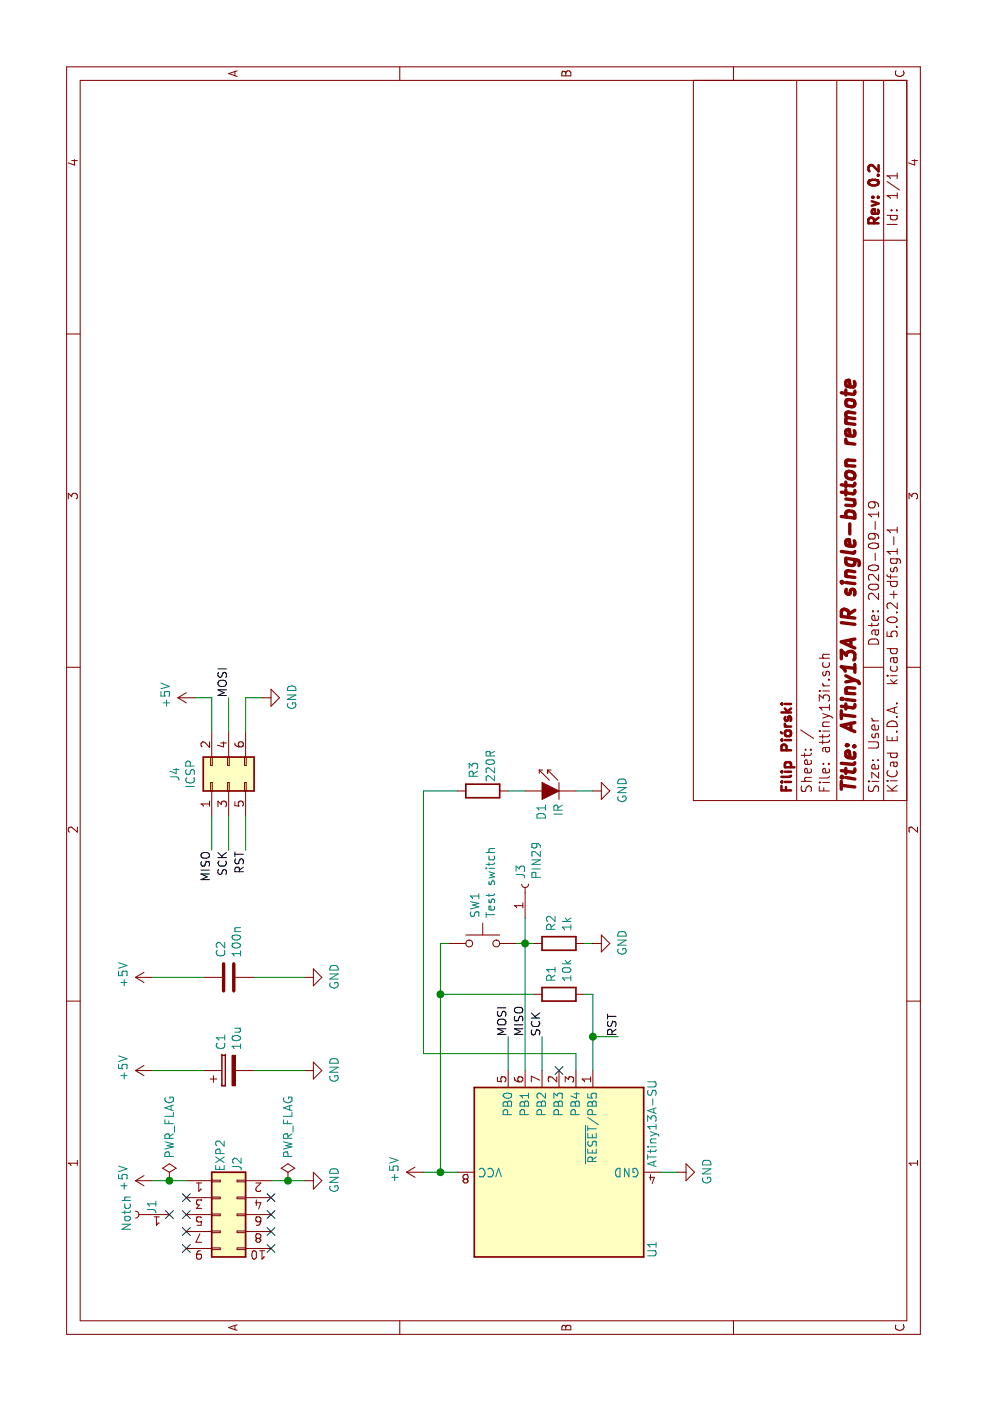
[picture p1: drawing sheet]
EESchema Schematic File Version 4
LIBS:attiny13ir-cache
EELAYER 26 0
EELAYER END
$Descr User 8268 5827
encoding utf-8
Sheet 1 1
Title "ATtiny13A IR single-button remote"
Date "2020-09-19"
Rev "0.2"
Comp "Filip Piórski"
Comment1 ""
Comment2 ""
Comment3 ""
Comment4 ""
$EndDescr
$Comp
L MCU_Microchip_ATtiny:ATtiny13A-SU U1
U 1 1
P 1350 3300
F 0 "U1" H 950 2750 50  0000 R CNN
F 1 "ATtiny13A-SU" H 1900 2750 50  0000 R CNN
F 2 "Package_SO:SOIJ-8_5.3x5.3mm_P1.27mm" H 1350 3300 50  0001 C CIN
F 3 "http://ww1.microchip.com/downloads/en/DeviceDoc/doc8126.pdf" H 1350 3300 50  0001 C CNN
	1    1350 3300
	1    0    0    -1  
$EndComp
$Comp
L Connector_Generic:Conn_02x05_Odd_Even J2
U 1 1
P 1100 1300
F 0 "J2" V 1200 1600 50  0000 C CNN
F 1 "EXP2" V 1100 1650 50  0000 C CNN
F 2 "Connector_PinSocket_2.54mm:PinSocket_2x05_P2.54mm_Vertical" H 1100 1300 50  0001 C CNN
F 3 "~" H 1100 1300 50  0001 C CNN
	1    1100 1300
	0    1    1    0   
$EndComp
$Comp
L power:+5V #PWR01
U 1 1
P 1300 900
F 0 "#PWR01" H 1300 750 50  0001 C CNN
F 1 "+5V" H 1315 1073 50  0000 C CNN
F 2 "" H 1300 900 50  0001 C CNN
F 3 "" H 1300 900 50  0001 C CNN
	1    1300 900 
	1    0    0    -1  
$EndComp
$Comp
L power:GND #PWR02
U 1 1
P 1300 1800
F 0 "#PWR02" H 1300 1550 50  0001 C CNN
F 1 "GND" H 1305 1627 50  0000 C CNN
F 2 "" H 1300 1800 50  0001 C CNN
F 3 "" H 1300 1800 50  0001 C CNN
	1    1300 1800
	1    0    0    -1  
$EndComp
NoConn ~ 900  1100
NoConn ~ 1000 1100
NoConn ~ 1100 1100
NoConn ~ 1200 1100
NoConn ~ 1200 1600
NoConn ~ 1100 1600
NoConn ~ 1000 1600
NoConn ~ 900  1600
$Comp
L Connector:Conn_01x01_Female J1
U 1 1
P 1100 800
F 0 "J1" V 1000 800 50  0000 R CNN
F 1 "Notch" V 1150 900 50  0000 R CNN
F 2 "Connector_PinSocket_2.54mm:PinSocket_1x01_P2.54mm_Vertical" H 1100 800 50  0001 C CNN
F 3 "~" H 1100 800 50  0001 C CNN
	1    1100 800 
	0    -1   -1   0   
$EndComp
$Comp
L power:+5V #PWR05
U 1 1
P 1950 900
F 0 "#PWR05" H 1950 750 50  0001 C CNN
F 1 "+5V" H 1965 1073 50  0000 C CNN
F 2 "" H 1950 900 50  0001 C CNN
F 3 "" H 1950 900 50  0001 C CNN
	1    1950 900 
	1    0    0    -1  
$EndComp
$Comp
L power:GND #PWR06
U 1 1
P 1950 1800
F 0 "#PWR06" H 1950 1550 50  0001 C CNN
F 1 "GND" H 1955 1627 50  0000 C CNN
F 2 "" H 1950 1800 50  0001 C CNN
F 3 "" H 1950 1800 50  0001 C CNN
	1    1950 1800
	1    0    0    -1  
$EndComp
$Comp
L Device:C C2
U 1 1
P 2500 1350
F 0 "C2" H 2615 1396 50  0000 L CNN
F 1 "100n" H 2615 1305 50  0000 L CNN
F 2 "Capacitor_SMD:C_0805_2012Metric_Pad1.15x1.40mm_HandSolder" H 2538 1200 50  0001 C CNN
F 3 "~" H 2500 1350 50  0001 C CNN
	1    2500 1350
	1    0    0    -1  
$EndComp
$Comp
L Device:CP C1
U 1 1
P 1950 1350
F 0 "C1" H 2068 1396 50  0000 L CNN
F 1 "10u" H 2068 1305 50  0000 L CNN
F 2 "Capacitor_THT:C_Radial_D8.0mm_H11.5mm_P3.50mm" H 1988 1200 50  0001 C CNN
F 3 "~" H 1950 1350 50  0001 C CNN
	1    1950 1350
	1    0    0    -1  
$EndComp
$Comp
L power:+5V #PWR07
U 1 1
P 2500 900
F 0 "#PWR07" H 2500 750 50  0001 C CNN
F 1 "+5V" H 2515 1073 50  0000 C CNN
F 2 "" H 2500 900 50  0001 C CNN
F 3 "" H 2500 900 50  0001 C CNN
	1    2500 900 
	1    0    0    -1  
$EndComp
$Comp
L power:GND #PWR08
U 1 1
P 2500 1800
F 0 "#PWR08" H 2500 1550 50  0001 C CNN
F 1 "GND" H 2505 1627 50  0000 C CNN
F 2 "" H 2500 1800 50  0001 C CNN
F 3 "" H 2500 1800 50  0001 C CNN
	1    2500 1800
	1    0    0    -1  
$EndComp
Wire Wire Line
	1950 900  1950 1200
Wire Wire Line
	2500 900  2500 1200
Wire Wire Line
	2500 1500 2500 1800
Wire Wire Line
	1950 1500 1950 1800
Wire Wire Line
	1300 1600 1300 1700
Wire Wire Line
	1300 900  1300 1000
$Comp
L power:PWR_FLAG #FLG01
U 1 1
P 1300 1000
F 0 "#FLG01" H 1300 1075 50  0001 C CNN
F 1 "PWR_FLAG" V 1300 1128 50  0000 L CNN
F 2 "" H 1300 1000 50  0001 C CNN
F 3 "~" H 1300 1000 50  0001 C CNN
	1    1300 1000
	0    1    1    0   
$EndComp
Connection ~ 1300 1000
Wire Wire Line
	1300 1000 1300 1100
$Comp
L power:PWR_FLAG #FLG02
U 1 1
P 1300 1700
F 0 "#FLG02" H 1300 1775 50  0001 C CNN
F 1 "PWR_FLAG" V 1300 1828 50  0000 L CNN
F 2 "" H 1300 1700 50  0001 C CNN
F 3 "~" H 1300 1700 50  0001 C CNN
	1    1300 1700
	0    1    1    0   
$EndComp
Connection ~ 1300 1700
Wire Wire Line
	1300 1700 1300 1800
NoConn ~ 1950 3300
$Comp
L Device:R R1
U 1 1
P 2400 3300
F 0 "R1" H 2470 3346 50  0000 L CNN
F 1 "10k" H 2470 3255 50  0000 L CNN
F 2 "Resistor_SMD:R_0805_2012Metric_Pad1.15x1.40mm_HandSolder" V 2330 3300 50  0001 C CNN
F 3 "~" H 2400 3300 50  0001 C CNN
	1    2400 3300
	1    0    0    -1  
$EndComp
$Comp
L power:GND #PWR04
U 1 1
P 1350 4000
F 0 "#PWR04" H 1350 3750 50  0001 C CNN
F 1 "GND" H 1355 3827 50  0000 C CNN
F 2 "" H 1350 4000 50  0001 C CNN
F 3 "" H 1350 4000 50  0001 C CNN
	1    1350 4000
	1    0    0    -1  
$EndComp
$Comp
L power:+5V #PWR03
U 1 1
P 1350 2500
F 0 "#PWR03" H 1350 2350 50  0001 C CNN
F 1 "+5V" H 1365 2673 50  0000 C CNN
F 2 "" H 1350 2500 50  0001 C CNN
F 3 "" H 1350 2500 50  0001 C CNN
	1    1350 2500
	1    0    0    -1  
$EndComp
$Comp
L Device:R R2
U 1 1
P 2700 3300
F 0 "R2" H 2770 3346 50  0000 L CNN
F 1 "1k" H 2770 3255 50  0000 L CNN
F 2 "Resistor_SMD:R_0805_2012Metric_Pad1.15x1.40mm_HandSolder" V 2630 3300 50  0001 C CNN
F 3 "~" H 2700 3300 50  0001 C CNN
	1    2700 3300
	1    0    0    -1  
$EndComp
Wire Wire Line
	2700 3500 2700 3450
Wire Wire Line
	2700 3150 2700 3100
Connection ~ 2700 3100
$Comp
L power:GND #PWR09
U 1 1
P 2700 3500
F 0 "#PWR09" H 2700 3250 50  0001 C CNN
F 1 "GND" H 2705 3327 50  0000 C CNN
F 2 "" H 2700 3500 50  0001 C CNN
F 3 "" H 2700 3500 50  0001 C CNN
	1    2700 3500
	1    0    0    -1  
$EndComp
$Comp
L Switch:SW_Push SW1
U 1 1
P 2700 2850
F 0 "SW1" V 2654 2998 50  0000 L CNN
F 1 "Test switch" V 2745 2998 50  0000 L CNN
F 2 "Button_Switch_THT:SW_PUSH_6mm" H 2700 3050 50  0001 C CNN
F 3 "" H 2700 3050 50  0001 C CNN
	1    2700 2850
	0    1    1    0   
$EndComp
Wire Wire Line
	2700 2650 2700 2600
Wire Wire Line
	2700 2600 2400 2600
Wire Wire Line
	2700 3050 2700 3100
$Comp
L Connector:Conn_01x01_Female J3
U 1 1
P 3050 3100
F 0 "J3" H 3078 3126 50  0000 L CNN
F 1 "PIN29" H 3078 3035 50  0000 L CNN
F 2 "Connector_PinSocket_2.54mm:PinSocket_1x01_P2.54mm_Vertical" H 3050 3100 50  0001 C CNN
F 3 "~" H 3050 3100 50  0001 C CNN
	1    3050 3100
	1    0    0    -1  
$EndComp
$Comp
L Connector_Generic:Conn_02x03_Odd_Even J4
U 1 1
P 3650 1350
F 0 "J4" H 3700 1667 50  0000 C CNN
F 1 "ICSP" H 3700 1576 50  0000 C CNN
F 2 "Connector_PinHeader_2.54mm:PinHeader_2x03_P2.54mm_Vertical" H 3650 1350 50  0001 C CNN
F 3 "~" H 3650 1350 50  0001 C CNN
	1    3650 1350
	1    0    0    -1  
$EndComp
Wire Wire Line
	4150 1250 4150 1150
Wire Wire Line
	4150 1450 4150 1550
$Comp
L power:GND #PWR012
U 1 1
P 4150 1550
F 0 "#PWR012" H 4150 1300 50  0001 C CNN
F 1 "GND" H 4155 1377 50  0000 C CNN
F 2 "" H 4150 1550 50  0001 C CNN
F 3 "" H 4150 1550 50  0001 C CNN
	1    4150 1550
	1    0    0    -1  
$EndComp
$Comp
L power:+5V #PWR011
U 1 1
P 4150 1150
F 0 "#PWR011" H 4150 1000 50  0001 C CNN
F 1 "+5V" H 4165 1323 50  0000 C CNN
F 2 "" H 4150 1150 50  0001 C CNN
F 3 "" H 4150 1150 50  0001 C CNN
	1    4150 1150
	1    0    0    -1  
$EndComp
Wire Wire Line
	1350 2500 1350 2600
Connection ~ 1350 2600
Wire Wire Line
	1350 2600 1350 2700
Wire Wire Line
	3950 1450 4150 1450
Wire Wire Line
	3950 1250 4150 1250
Wire Wire Line
	2400 3450 2400 3500
Wire Wire Line
	1950 3500 2150 3500
Wire Wire Line
	2400 2600 2400 3150
Wire Wire Line
	1350 2600 2400 2600
Wire Wire Line
	1950 3200 2150 3200
Wire Wire Line
	1950 3400 2050 3400
$Comp
L Device:R R3
U 1 1
P 3600 2850
F 0 "R3" H 3475 2800 50  0000 C CNN
F 1 "220R" H 3450 2900 50  0000 C CNN
F 2 "Resistor_SMD:R_0805_2012Metric_Pad1.15x1.40mm_HandSolder" V 3530 2850 50  0001 C CNN
F 3 "~" H 3600 2850 50  0001 C CNN
	1    3600 2850
	-1   0    0    1   
$EndComp
$Comp
L LED:IR204A D1
U 1 1
P 3600 3200
F 0 "D1" V 3600 3025 50  0000 L CNN
F 1 "IR" V 3500 3050 50  0000 L CNN
F 2 "Diode_SMD:D_1812_4532Metric" H 3600 3375 50  0001 C CNN
F 3 "http://www.everlight.com/file/ProductFile/IR204-A.pdf" H 3550 3200 50  0001 C CNN
	1    3600 3200
	0    1    -1   0   
$EndComp
$Comp
L power:GND #PWR010
U 1 1
P 3600 3500
F 0 "#PWR010" H 3600 3250 50  0001 C CNN
F 1 "GND" H 3605 3327 50  0000 C CNN
F 2 "" H 3600 3500 50  0001 C CNN
F 3 "" H 3600 3500 50  0001 C CNN
	1    3600 3500
	1    0    0    -1  
$EndComp
Wire Wire Line
	3600 3500 3600 3400
Wire Wire Line
	3600 3100 3600 3000
Wire Wire Line
	2050 3400 2050 2500
Text Label 4150 1350 0    50   ~ 0
MOSI
Wire Wire Line
	4150 1350 3950 1350
Text Label 2150 3000 0    50   ~ 0
MOSI
Wire Wire Line
	2150 3000 1950 3000
Text Label 3250 1350 2    50   ~ 0
SCK
Wire Wire Line
	3250 1350 3450 1350
Text Label 2150 3200 0    50   ~ 0
SCK
Text Label 3250 1450 2    50   ~ 0
RST
Wire Wire Line
	3250 1450 3450 1450
Text Label 2150 3650 0    50   ~ 0
RST
Connection ~ 2400 2600
Wire Wire Line
	2150 3500 2150 3650
Connection ~ 2150 3500
Wire Wire Line
	2150 3500 2400 3500
Text Label 3250 1250 2    50   ~ 0
MISO
Wire Wire Line
	3250 1250 3450 1250
Text Label 2150 3100 0    50   ~ 0
MISO
Wire Wire Line
	2700 3100 2850 3100
Wire Wire Line
	1950 3100 2700 3100
Wire Wire Line
	3600 2700 3600 2500
Wire Wire Line
	3600 2500 2050 2500
Wire Wire Line
	1350 4000 1350 3900
NoConn ~ 1100 1000
$EndSCHEMATC
